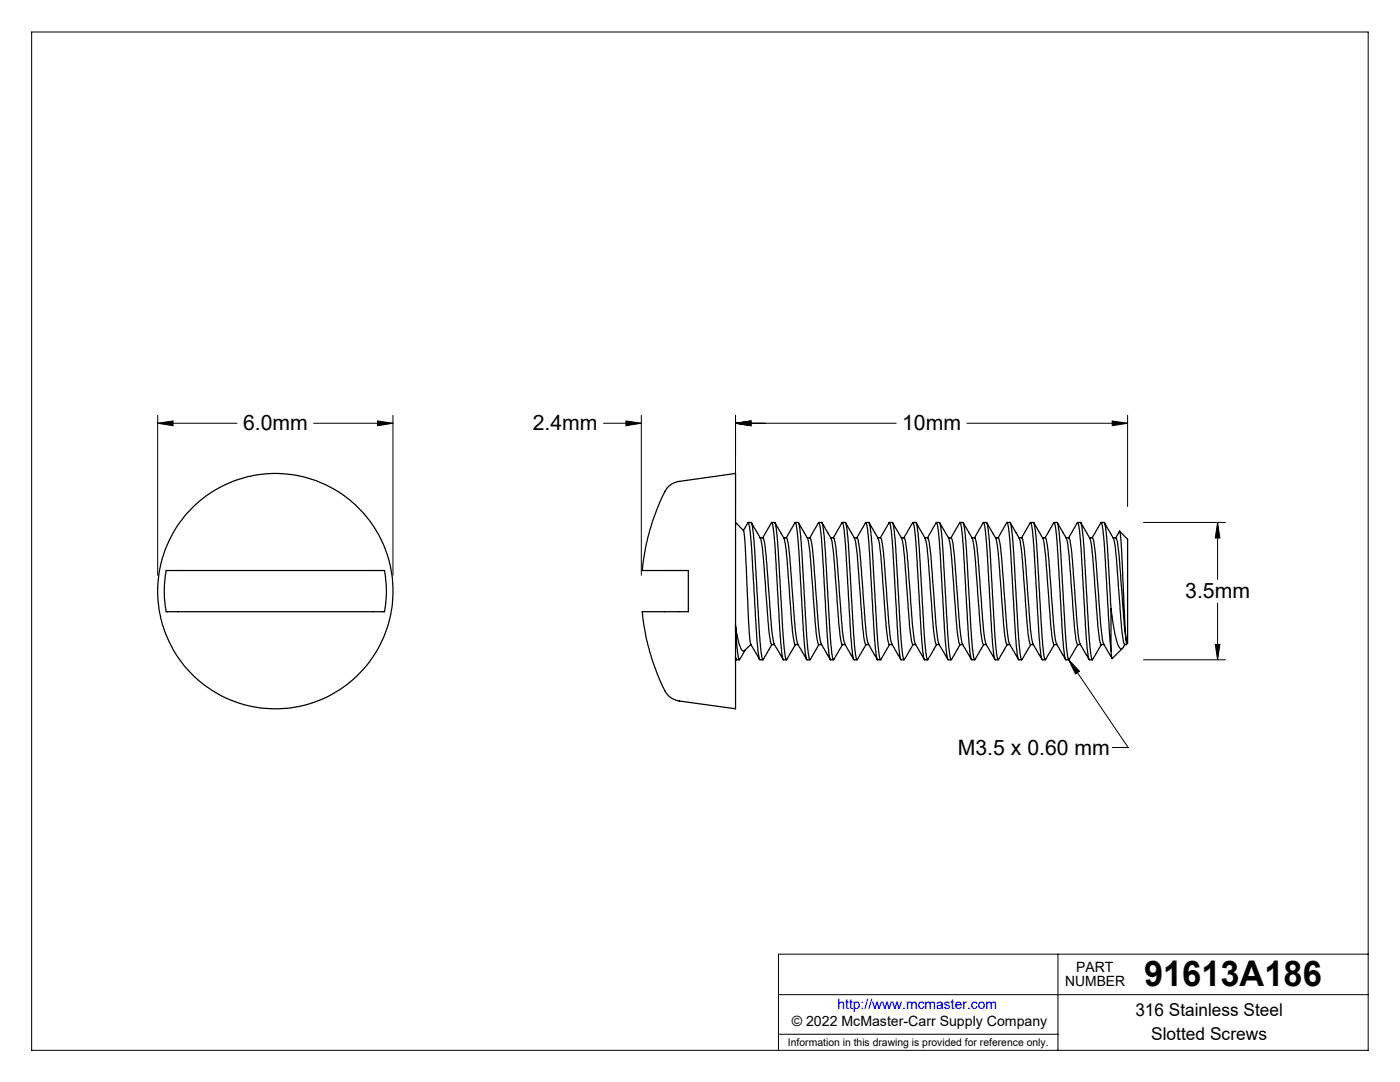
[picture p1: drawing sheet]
<svg xmlns="http://www.w3.org/2000/svg" width="279mm" height="216mm" viewBox="0 0 279 216" stroke-linecap="round" stroke-linejoin="round" font-family="sans-serif">
<g fill="none" stroke="#000" stroke-width=".2">
<path d="M6.3 6.4h266.7v203.2h-266.7zM31.5 84.5l3-.5v.9zM31.5 82.9v31.9M31.5 84.5h15.8M62.6 84.5h15.8M75.4 84l3 .5-3 .4zM78.4 82.9v31.9M120.4 84.5h7.6M124.9 84l3.1 .5-3.1 .4zM128 82.9v31.9M146.8 84.5l3.1-.5v.9zM146.8 84.5h32.1"/>
<path d="M146.8 82.9v18.2M193 84.5h32M222 84l3 .5-3 .4zM225 82.9v18.2M228.2 104.2h16.4M243 104.2l.5 3.2h-1zM243 104.2v11.4M213.3 131.7l2.1 2.2-.8 .6zM213.3 131.7l11.8 17.5h-3.1M228.2 131.7h16.4M242.5 128.6h1l-.5 3.1zM243 120.3v11.4"/>
<path d="M155.4 198.5h117.6M211.1 190.4v19.2M273 190.4h-117.6v19.2M155.4 206.4h55.7"/>
</g>
<g fill="#000">
<path d="M213.3 131.7l2.1 2.2-.8 .6z"/>
<path d="M31.5 84.5l3-.5v.9zM75.4 84l3 .5-3 .4zM146.8 84.5l3.1-.5v.9zM222 84l3 .5-3 .4zM243 104.2l.5 3.2h-1zM242.5 128.6h1l-.5 3.1zM124.9 84l3.1 .5-3.1 .4zM146.8 84.5l3.1-.5v.9z"/>
</g>
<g fill="none" stroke="#000" stroke-width=".25">
<path d="M133.6 96.9l1.6-.8 11.6-1.6v46.9l-11.3-1.5a3.7 3.7 0 0 1-2.8-2.1 44.3 44.3 0 0 1-4.5-15.7h9.2v-8.3h-9.2a41.8 41.8 0 0 1 5-16.5zM33.2 113.8h43.5a21.9 21.9 0 0 1 0 8.3h-43.5a21.9 21.9 0 0 1 0-8.3zM146.8 104.2l1.6 1.7M148.4 105.9l.9-1.7 .3 1.1 .3 3.1 1.3 21.2 .4 2 .7 .1M148.4 105.9l.3 2.5 .7 15.9 .4 4.3M149.3 104.2h.6M149.9 104.3l.3 1.1 .3 2.6 1.1 18.4 .3 3.6 .3 1.7 1.9-3.1M150 104.3l1.2 2.2a6.8 6.8 0 0 1 1.1 4.1l1.2 15.9a3.9 3.9 0 0 0 .5 2.1h.6M151.7 107.3l.6 .1 .4 1.5 1.4 17a8.9 8.9 0 0 0 1.8 4.9l.4 .8M152.2 107.3l1.8-3.1 .3 1.2 .4 3.3 1.3 21.2 .3 1.7 .7 .1M154 104.2h.6M154.6 104.3l.3 1.3 .3 2.4 1.1 18.8 .3 3.4 .3 1.5 1.9-3.1"/>
<path d="M154.7 104.3l1.2 2.2a4.8 4.8 0 0 1 1 3.2l1 13.9 .6 4.5a.56 .56 0 0 0 .7 .5M156.4 107.3l.6 .1 .4 2 1.4 16.5a8.9 8.9 0 0 0 1.7 4.9l.5 .8M156.9 107.3l1.8-3.1 .3 1.2 .3 3.3 1.4 21.2 .3 1.7 .6 .1M158.7 104.2h.6M159.3 104.3l.3 1.3 .3 2.7 1.4 21.5a2.74 2.74 0 0 0 .4 1.9l1.7-3.1M159.3 104.3l1.3 2.2a4.8 4.8 0 0 1 1 3.2l1.1 14.3 .5 4.2a.5 .5 0 0 0 .8 .4M161.1 107.3h.6l.1 .3 .3 1.8 1.3 16.2a8.7 8.7 0 0 0 1.8 5.1l.5 .9M161.6 107.3l1.8-3.1 .2 .6 .4 2.9 1.4 22.4 .3 1.5 .6 .1M163.4 104.2h.6M164 104.3l.3 1.3 .3 2.7 1.3 21.5a2.74 2.74 0 0 0 .5 1.9l1.7-3.1M164 104.3l1.3 2.2a4.8 4.8 0 0 1 1 3.2l1.3 16.8 .4 2 .1 .1h.6M165.8 107.3h.6l.1 .3 .3 1.8 1.3 16.2a8.7 8.7 0 0 0 1.8 5.1l.5 .9"/>
<path d="M166.3 107.3l1.8-3.1 .4 1.7 .3 3.1 .9 16.9 .4 4.5 .3 1.3h.6M168.1 104.2h.6M168.7 104.3l.2 .7 .3 2.4 1.3 21.1 .2 2 .3 1.2 1.8-3.1M168.8 104.3l1.3 2.3a5.1 5.1 0 0 1 .9 3.1l1.3 17.1 .4 1.8h.7M170.5 107.3h.6l.1 .3 .4 2.4 1.2 15.9a9.3 9.3 0 0 0 1.9 4.9l.4 .8M171 107.3l1.7-3h.2l.5 3.8 1.3 20.9 .3 2.5 .1 .2h.6M172.8 104.2h.6M173.4 104.3l.3 .9 .2 2.2 1.2 20.1 .3 3.1 .3 1.1 1.8-3.1M173.5 104.3l1.2 2.2a5.6 5.6 0 0 1 1 3.5l1.4 17.2 .3 1.4h.6M175.2 107.3h.5a17.3 17.3 0 0 1 .8 5.6l1 12.7a9.1 9.1 0 0 0 1.9 5.2l.4 .8M175.7 107.3l1.9-3 .3 1.8 .3 3.3 1.2 19.6 .3 2.6 .7 .1M177.5 104.2h.6"/>
<path d="M178.1 104.3l.3 .9 .2 2.5 1.2 19.8 .3 3.1 .3 1.1 1.8-3.1M178.2 104.3l1.2 2.2a6 6 0 0 1 1 3.7l1.1 14.5 .4 2.9 .2 1h.6M179.9 107.3l.6 .1 .3 .9 .3 2.5 1.1 14.8a9.2 9.2 0 0 0 1.9 5.4l.4 .6M180.4 107.3l1.8-3.1 .3 1.1 .3 3.1 1.3 20.6a5.9 5.9 0 0 0 .4 2.7h.6M182.2 104.2h.6M182.8 104.3l.3 1.1 .2 2.3 1.1 18.7 .3 3.6 .4 1.7 1.8-3.1M182.8 104.3l1.3 2.2a6.8 6.8 0 0 1 1 4.1l1.3 15.9a3.9 3.9 0 0 0 .5 2.1h.5M184.6 107.3l.6 .1 .3 1.1 1.4 17.4a8.9 8.9 0 0 0 1.8 4.9l.5 .8M185.1 107.3l1.8-3.1 .3 1.1 .3 3.1 1.3 21.2 .4 2 .6 .1M186.9 104.2h.6M187.5 104.3l.3 1.1 .3 2.6 1 18.4 .3 3.6 .4 1.7 1.8-3.1M187.5 104.3l1.3 2.2a6.8 6.8 0 0 1 1 4.1l1.3 15.9a3.9 3.9 0 0 0 .5 2.1h.5"/>
<path d="M189.3 107.3l.6 .1 .4 1.5 1.3 17a8.9 8.9 0 0 0 1.8 4.9l.5 .8M189.8 107.3l1.8-3.1 .3 1.2 .3 3.3 1.3 21.2 .4 1.7 .6 .1M191.6 104.2h.6M192.2 104.3l.3 1.3 .3 2.4 1.1 18.8 .3 3.4 .3 1.5 1.8-3.1M192.2 104.3l1.3 2.2a4.8 4.8 0 0 1 1 3.2l1 13.9 .5 4.5a.56 .56 0 0 0 .8 .5M194 107.3l.6 .1 .4 2 1.3 16.5a8.9 8.9 0 0 0 1.8 4.9l.5 .8M194.5 107.3l1.8-3.1 .3 1.2 .3 3.3 1.3 21.2 .4 1.7 .6 .1M196.3 104.2h.5M196.8 104.3l.3 .5 .4 3.5 1.3 21.5a2.74 2.74 0 0 0 .4 1.9l1.8-3.1M196.9 104.3l1.3 2.2a4.8 4.8 0 0 1 .9 3.2l1.3 16.2 .4 2.4 .2 .3h.5M198.7 107.3h.5l.2 .3 .3 1.8 1.3 16.2a8.7 8.7 0 0 0 1.7 5.1l.6 .9M199.2 107.3l1.8-3.1 .2 .6 .3 2.9 1.5 22.4 .3 1.5 .6 .1"/>
<path d="M201 104.2h.6M201.6 104.3l.3 1.3 .3 2.7 1.3 21.5a2.74 2.74 0 0 0 .4 1.9l1.8-3.1M201.6 104.3l1.3 2.2a4.8 4.8 0 0 1 .9 3.2l1.4 16.8 .3 1.8 .2 .3h.5M203.4 107.3h.5l.2 .3 .3 1.8 1.3 16.2a8.7 8.7 0 0 0 1.7 5.1l.6 .9M203.9 107.3l1.8-3.1 .4 1.7 .2 3.1 1 16.9 .4 4.5 .3 1.3h.6M205.7 104.2h.6M206.3 104.3l.2 .7 .3 2.4 1.2 19.8 .3 3.3 .3 1.2 1.8-3.1M206.3 104.3l1.3 2.3a5.1 5.1 0 0 1 .9 3.1l1.4 17.1 .4 1.8h.6M208.1 107.3h.5l.2 .3 .3 1.8 1.3 16.5a9.3 9.3 0 0 0 1.8 4.9l.5 .8M208.6 107.3l1.7-3h.1l.6 3.8 1.2 20.6 .4 2.8 .1 .2h.6M210.4 104.2h.6M211 104.3l.2 .7 .3 2.4 1.2 20.1 .3 3.1 .3 1.1 1.8-3.1"/>
<path d="M211 104.3l1.3 2.2a5.6 5.6 0 0 1 1 3.5l1.4 17.2 .3 1.4h.6M212.8 107.3h.5a17.3 17.3 0 0 1 .8 5.6l1 12.7a9.1 9.1 0 0 0 1.8 5.2l.4 .8M213.3 107.3l1.8-3 .4 1.8 .3 3.3 1.1 19.6 .4 2.6 .7 .1M215.1 104.2h.6M215.7 104.3l.2 .9 .3 2.5 1.2 19.8 .3 3.1 .3 1.1 1.8-3.1M215.7 104.3l1.3 2.2a6 6 0 0 1 1 3.7l1.4 17.2 .3 1.2h.6M217.5 107.3l.6 .1 .2 .9 .4 2.5 1.1 14.8a9.2 9.2 0 0 0 1.9 5.4l.2 .4M217.9 107.3l1.9-3.1 .2 .9 .4 3.3 1.3 21.5M219.7 104.2h.6M220.3 104.3l.4 1.1 .2 2.3 .8 13.8M220.4 104.3l1.3 2.2a6.8 6.8 0 0 1 1 4.1l1.3 15.9a3.9 3.9 0 0 0 .5 2.1h.3M222.1 107.3l.7 .1 .3 1.1 .3 2.7 .9 13.2 .5 3.5"/>
<path d="M222.7 107.3l.7-1.3 .4 3.5 .7 15.4 .3 3M223.4 106l1.6 1.6v20.7l-.2 .3M146.8 131.7l.1-.1-.1-.4 .2 .5h.6M149.8 128.5l1.8 3.1M149.8 128.6l-1.2 1.2a.56 .56 0 0 1-.6 0 .56 .56 0 0 1-.2-.6l-.4-1.2-.6-3.2 .3 4.3 .4 2.6 1.2-2M149.8 128.6h.1M221.7 121.5l.9 5.4a4.1 4.1 0 0 0 1.1 2.5h.2l.6-.8M221.7 121.5v8.4M224 129.4l-2 2-.3-1.5M224.8 127.9v.7"/>
<circle cx="54.9" cy="118" r="23.5"/>
</g>
<text font-size="7.1" x="228.3" y="196.8">91613A186</text>
<g font-size="4.2">
<text x="48.5" y="85.9">6.0mm</text>
<text x="106.3" y="85.9">2.4mm</text>
<text x="180" y="85.9">10mm</text>
<text x="236.5" y="119.4">3.5mm</text>
<text x="191.2" y="150.7">M3.5 x 0.60 mm</text>
</g>
<g font-size="3.5">
<text x="226.6" y="202.8">316 Stainless Steel</text>
<text x="229.7" y="207.5">Slotted Screws</text>
</g>
<g font-size="2.8">
<text x="212.6" y="196.8">NUMBER</text>
<text x="214.8" y="194">PART</text>
<text x="158" y="204.8">© 2022 McMaster-Carr Supply Company</text>
</g>
<text font-size="2.8" fill="#00f" x="167.1" y="201.4">http://www.mcmaster.com</text>
<text font-size="2.1" x="157.3" y="208.6">Information in this drawing is provided for reference only.</text>
</svg>
